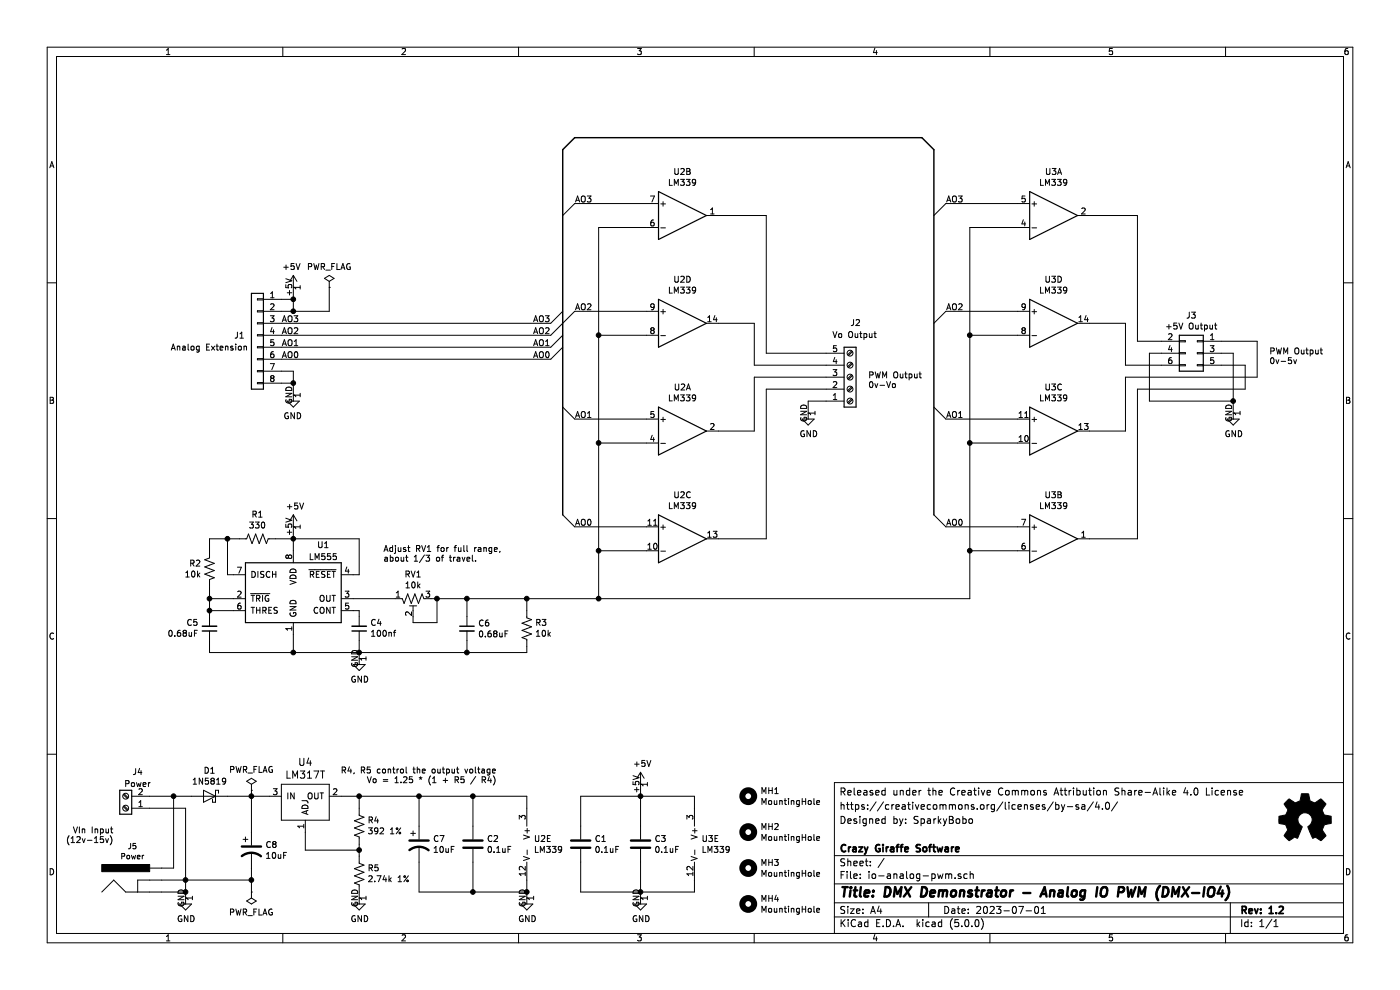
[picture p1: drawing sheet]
EESchema Schematic File Version 4
LIBS:io-analog-pwm-cache
EELAYER 26 0
EELAYER END
$Descr A4 11693 8268
encoding utf-8
Sheet 1 1
Title "DMX Demonstrator - Analog IO PWM (DMX-IO4)"
Date "2023-07-01"
Rev "1.2"
Comp "Crazy Giraffe Software"
Comment1 ""
Comment2 "Designed by: SparkyBobo"
Comment3 "https://creativecommons.org/licenses/by-sa/4.0/"
Comment4 "Released under the Creative Commons Attribution Share-Alike 4.0 License"
$EndDescr
$Comp
L power:GND #PWR0111
U 1 1
P 6750 3450
F 0 "#PWR0111" H 6750 3200 50  0001 C CNN
F 1 "GND" H 6755 3277 50  0000 C CNN
F 2 "" H 6750 3450 50  0001 C CNN
F 3 "" H 6750 3450 50  0001 C CNN
	1    6750 3450
	1    0    0    -1  
$EndComp
Wire Wire Line
	6750 3450 6750 3350
$Comp
L Connector:Screw_Terminal_01x05 J2
U 1 1
P 7100 3150
F 0 "J2" H 7100 2700 50  0000 L CNN
F 1 "Vo Output" H 6950 2800 50  0000 L CNN
F 2 "Connector_Phoenix_MSTB:PhoenixContact_MSTBA_2,5_5-G-5,08_1x05_P5.08mm_Horizontal" H 7100 3150 50  0001 C CNN
F 3 "~" H 7100 3150 50  0001 C CNN
	1    7100 3150
	1    0    0    1   
$EndComp
$Comp
L Device:C C2
U 1 1
P 3950 7050
F 0 "C2" H 4065 7096 50  0000 L CNN
F 1 "0.1uF" H 4065 7005 50  0000 L CNN
F 2 "Capacitor_THT:C_Rect_L4.6mm_W2.0mm_P2.50mm_MKS02_FKP02" H 3988 6900 50  0001 C CNN
F 3 "~" H 3950 7050 50  0001 C CNN
	1    3950 7050
	1    0    0    -1  
$EndComp
$Comp
L power:GND #PWR0120
U 1 1
P 4400 7500
F 0 "#PWR0120" H 4400 7250 50  0001 C CNN
F 1 "GND" H 4405 7327 50  0000 C CNN
F 2 "" H 4400 7500 50  0001 C CNN
F 3 "" H 4400 7500 50  0001 C CNN
	1    4400 7500
	1    0    0    -1  
$EndComp
$Comp
L Graphic:Logo_Open_Hardware_Small #LOGO1
U 1 1
P 10900 6850
F 0 "#LOGO1" H 10900 7125 50  0001 C CNN
F 1 "Logo_Open_Hardware_Small" H 10900 6625 50  0001 C CNN
F 2 "" H 10900 6850 50  0001 C CNN
F 3 "~" H 10900 6850 50  0001 C CNN
	1    10900 6850
	1    0    0    -1  
$EndComp
Wire Wire Line
	6750 3350 6900 3350
Text Label 4450 3000 0    50   ~ 0
AO0
Text Label 4450 2900 0    50   ~ 0
AO1
Text Label 4450 2800 0    50   ~ 0
AO2
Text Label 4450 2700 0    50   ~ 0
AO3
Wire Wire Line
	6900 3150 6300 3150
Wire Wire Line
	6900 3250 6400 3250
$Comp
L Device:C C1
U 1 1
P 4850 7050
F 0 "C1" H 4965 7096 50  0000 L CNN
F 1 "0.1uF" H 4965 7005 50  0000 L CNN
F 2 "Capacitor_THT:C_Rect_L4.6mm_W2.0mm_P2.50mm_MKS02_FKP02" H 4888 6900 50  0001 C CNN
F 3 "~" H 4850 7050 50  0001 C CNN
	1    4850 7050
	1    0    0    -1  
$EndComp
$Comp
L Mechanical:MountingHole MH2
U 1 1
P 6250 6950
F 0 "MH2" H 6350 6996 50  0000 L CNN
F 1 "MountingHole" H 6350 6905 50  0000 L CNN
F 2 "MountingHole:MountingHole_3.2mm_M3" H 6250 6950 50  0001 C CNN
F 3 "~" H 6250 6950 50  0001 C CNN
	1    6250 6950
	1    0    0    -1  
$EndComp
$Comp
L Mechanical:MountingHole MH3
U 1 1
P 6250 7250
F 0 "MH3" H 6350 7296 50  0000 L CNN
F 1 "MountingHole" H 6350 7205 50  0000 L CNN
F 2 "MountingHole:MountingHole_3.2mm_M3" H 6250 7250 50  0001 C CNN
F 3 "~" H 6250 7250 50  0001 C CNN
	1    6250 7250
	1    0    0    -1  
$EndComp
$Comp
L Mechanical:MountingHole MH4
U 1 1
P 6250 7550
F 0 "MH4" H 6350 7596 50  0000 L CNN
F 1 "MountingHole" H 6350 7505 50  0000 L CNN
F 2 "MountingHole:MountingHole_3.2mm_M3" H 6250 7550 50  0001 C CNN
F 3 "~" H 6250 7550 50  0001 C CNN
	1    6250 7550
	1    0    0    -1  
$EndComp
$Comp
L Mechanical:MountingHole MH1
U 1 1
P 6250 6650
F 0 "MH1" H 6350 6696 50  0000 L CNN
F 1 "MountingHole" H 6350 6605 50  0000 L CNN
F 2 "MountingHole:MountingHole_3.2mm_M3" H 6250 6650 50  0001 C CNN
F 3 "~" H 6250 6650 50  0001 C CNN
	1    6250 6650
	1    0    0    -1  
$EndComp
$Comp
L Comparator:LM339 U2
U 2 1
P 5700 1800
F 0 "U2" H 5700 2167 50  0000 C CNN
F 1 "LM339" H 5700 2076 50  0000 C CNN
F 2 "Package_DIP:DIP-14_W7.62mm" H 5650 1900 50  0001 C CNN
F 3 "http://www.ti.com/lit/ds/symlink/lm339.pdf" H 5750 2000 50  0001 C CNN
	2    5700 1800
	1    0    0    -1  
$EndComp
$Comp
L Comparator:LM339 U2
U 3 1
P 5700 4500
F 0 "U2" H 5700 4867 50  0000 C CNN
F 1 "LM339" H 5700 4776 50  0000 C CNN
F 2 "Package_DIP:DIP-14_W7.62mm" H 5650 4600 50  0001 C CNN
F 3 "http://www.ti.com/lit/ds/symlink/lm339.pdf" H 5750 4700 50  0001 C CNN
	3    5700 4500
	1    0    0    -1  
$EndComp
$Comp
L Comparator:LM339 U2
U 4 1
P 5700 2700
F 0 "U2" H 5700 3067 50  0000 C CNN
F 1 "LM339" H 5700 2976 50  0000 C CNN
F 2 "Package_DIP:DIP-14_W7.62mm" H 5650 2800 50  0001 C CNN
F 3 "http://www.ti.com/lit/ds/symlink/lm339.pdf" H 5750 2900 50  0001 C CNN
	4    5700 2700
	1    0    0    -1  
$EndComp
$Comp
L Device:C_Small C6
U 1 1
P 3900 5250
F 0 "C6" H 3992 5296 50  0000 L CNN
F 1 "0.68uF" H 3992 5205 50  0000 L CNN
F 2 "Capacitor_THT:C_Rect_L4.6mm_W2.0mm_P2.50mm_MKS02_FKP02" H 3900 5250 50  0001 C CNN
F 3 "~" H 3900 5250 50  0001 C CNN
	1    3900 5250
	1    0    0    -1  
$EndComp
$Comp
L Device:R_US R3
U 1 1
P 4400 5250
F 0 "R3" H 4332 5204 50  0000 R CNN
F 1 "10k" H 4332 5295 50  0000 R CNN
F 2 "Resistor_THT:R_Axial_DIN0207_L6.3mm_D2.5mm_P10.16mm_Horizontal" V 4440 5240 50  0001 C CNN
F 3 "~" H 4400 5250 50  0001 C CNN
	1    4400 5250
	-1   0    0    1   
$EndComp
Wire Wire Line
	3900 5150 3900 5000
Connection ~ 3900 5000
$Comp
L power:GND #PWR0127
U 1 1
P 3000 5500
F 0 "#PWR0127" H 3000 5250 50  0001 C CNN
F 1 "GND" H 3005 5327 50  0000 C CNN
F 2 "" H 3000 5500 50  0001 C CNN
F 3 "" H 3000 5500 50  0001 C CNN
	1    3000 5500
	1    0    0    -1  
$EndComp
Wire Wire Line
	5000 3700 5400 3700
Connection ~ 5000 2800
Wire Wire Line
	5000 2800 5000 3700
Wire Wire Line
	5000 1900 5400 1900
Wire Wire Line
	5000 1900 5000 2800
Entry Wire Line
	4600 2700 4700 2600
Entry Wire Line
	4600 2800 4700 2700
Entry Wire Line
	4600 2900 4700 2800
Entry Wire Line
	4600 3000 4700 2900
Entry Wire Line
	4700 1800 4800 1700
Entry Wire Line
	4700 2700 4800 2600
Entry Wire Line
	4700 3400 4800 3500
Entry Wire Line
	4700 4300 4800 4400
Text Label 4800 4400 0    50   ~ 0
AO0
Text Label 4800 3500 0    50   ~ 0
AO1
Text Label 4800 2600 0    50   ~ 0
AO2
Text Label 4800 1700 0    50   ~ 0
AO3
Connection ~ 5000 3700
Wire Wire Line
	5000 2800 5400 2800
Wire Wire Line
	4800 1700 5400 1700
Wire Wire Line
	4800 2600 5400 2600
Wire Wire Line
	4800 4400 5400 4400
Wire Wire Line
	3000 5450 3000 5500
Wire Wire Line
	3900 5350 3900 5450
Wire Wire Line
	4400 7450 4400 7500
Connection ~ 3000 5450
Text Notes 7250 3250 0    50   ~ 0
PWM Output\n0v-Vo
Wire Wire Line
	6000 1800 6400 1800
Wire Wire Line
	6000 3600 6300 3600
Wire Wire Line
	6000 4500 6400 4500
Wire Wire Line
	4800 3500 5400 3500
$Comp
L Comparator:LM339 U2
U 1 1
P 5700 3600
F 0 "U2" H 5700 3967 50  0000 C CNN
F 1 "LM339" H 5700 3876 50  0000 C CNN
F 2 "Package_DIP:DIP-14_W7.62mm" H 5650 3700 50  0001 C CNN
F 3 "http://www.ti.com/lit/ds/symlink/lm339.pdf" H 5750 3800 50  0001 C CNN
	1    5700 3600
	1    0    0    -1  
$EndComp
$Comp
L Timer:TLC555 U1
U 1 1
P 2450 5000
F 0 "U1" H 2700 5450 50  0000 C CNN
F 1 "LM555" H 2700 5350 50  0000 C CNN
F 2 "Package_DIP:DIP-8_W7.62mm" H 2500 4750 50  0001 L CNN
F 3 "http://www.ti.com/lit/ds/symlink/tlc555.pdf" H 3100 4450 50  0001 C CNN
	1    2450 5000
	1    0    0    -1  
$EndComp
$Comp
L power:+5V #PWR0107
U 1 1
P 2450 4400
F 0 "#PWR0107" H 2450 4250 50  0001 C CNN
F 1 "+5V" H 2465 4573 50  0000 C CNN
F 2 "" H 2450 4400 50  0001 C CNN
F 3 "" H 2450 4400 50  0001 C CNN
	1    2450 4400
	1    0    0    -1  
$EndComp
$Comp
L Device:R_US R1
U 1 1
P 2150 4500
F 0 "R1" V 1945 4500 50  0000 C CNN
F 1 "330" V 2036 4500 50  0000 C CNN
F 2 "Resistor_THT:R_Axial_DIN0207_L6.3mm_D2.5mm_P10.16mm_Horizontal" V 2190 4490 50  0001 C CNN
F 3 "~" H 2150 4500 50  0001 C CNN
	1    2150 4500
	0    1    1    0   
$EndComp
Wire Wire Line
	2950 4800 3000 4800
Wire Wire Line
	3000 4800 3000 4500
Wire Wire Line
	3000 4500 2450 4500
Wire Wire Line
	2450 4500 2450 4400
Wire Wire Line
	2450 4600 2450 4500
Connection ~ 2450 4500
Wire Wire Line
	2450 4500 2300 4500
Wire Wire Line
	2000 4500 1900 4500
Wire Wire Line
	1900 4500 1900 4800
Wire Wire Line
	1900 4800 1950 4800
Wire Wire Line
	1950 5000 1750 5000
Wire Wire Line
	1750 5000 1750 5100
Wire Wire Line
	1750 5100 1950 5100
$Comp
L Device:C_Small C4
U 1 1
P 3000 5250
F 0 "C4" H 2909 5204 50  0000 R CNN
F 1 "100nf" H 2909 5295 50  0000 R CNN
F 2 "Capacitor_THT:C_Rect_L4.6mm_W2.0mm_P2.50mm_MKS02_FKP02" H 3000 5250 50  0001 C CNN
F 3 "~" H 3000 5250 50  0001 C CNN
	1    3000 5250
	-1   0    0    1   
$EndComp
Wire Wire Line
	3000 5150 3000 5100
Wire Wire Line
	3000 5350 3000 5450
Wire Wire Line
	2950 5100 3000 5100
Wire Wire Line
	3000 5450 2450 5450
Wire Wire Line
	2450 5450 2450 5300
Connection ~ 2450 5450
$Comp
L Device:C_Small C5
U 1 1
P 1750 5250
F 0 "C5" H 1659 5204 50  0000 R CNN
F 1 "0.68uF" H 1659 5295 50  0000 R CNN
F 2 "Capacitor_THT:C_Rect_L4.6mm_W2.0mm_P2.50mm_MKS02_FKP02" H 1750 5250 50  0001 C CNN
F 3 "~" H 1750 5250 50  0001 C CNN
	1    1750 5250
	1    0    0    1   
$EndComp
Wire Wire Line
	2450 5450 1750 5450
Wire Wire Line
	1750 5450 1750 5350
Wire Wire Line
	1750 5150 1750 5100
Connection ~ 1750 5100
Wire Wire Line
	2950 5000 3300 5000
$Comp
L Device:R_US R2
U 1 1
P 1750 4750
F 0 "R2" H 1818 4796 50  0000 L CNN
F 1 "10k" H 1818 4705 50  0000 L CNN
F 2 "Resistor_THT:R_Axial_DIN0207_L6.3mm_D2.5mm_P10.16mm_Horizontal" V 1790 4740 50  0001 C CNN
F 3 "~" H 1750 4750 50  0001 C CNN
	1    1750 4750
	-1   0    0    -1  
$EndComp
Wire Wire Line
	1750 4600 1750 4500
Wire Wire Line
	1750 4500 1900 4500
Connection ~ 1900 4500
Wire Wire Line
	1750 5000 1750 4900
Connection ~ 1750 5000
Wire Wire Line
	5000 3700 5000 4600
Wire Wire Line
	4400 5000 4400 5100
Wire Wire Line
	4400 5400 4400 5450
Wire Wire Line
	3900 5000 4400 5000
Wire Wire Line
	4400 7450 4400 7350
Wire Wire Line
	3950 7450 3950 7200
Wire Wire Line
	4400 6650 4400 6750
$Comp
L Comparator:LM339 U2
U 5 1
P 4500 7050
F 0 "U2" H 4458 7096 50  0000 L CNN
F 1 "LM339" H 4458 7005 50  0000 L CNN
F 2 "Package_DIP:DIP-14_W7.62mm" H 4450 7150 50  0001 C CNN
F 3 "http://www.ti.com/lit/ds/symlink/lm339.pdf" H 4550 7250 50  0001 C CNN
	5    4500 7050
	1    0    0    -1  
$EndComp
Wire Wire Line
	3950 6900 3950 6650
Wire Wire Line
	5000 4600 5400 4600
Connection ~ 4400 7450
Wire Wire Line
	3000 5450 3900 5450
Wire Wire Line
	3900 5450 4400 5450
Connection ~ 3900 5450
Wire Wire Line
	4400 5000 5000 5000
Connection ~ 4400 5000
Text Notes 3200 4700 0    50   ~ 0
Adjust RV1 for full range,\nabout 1/3 of travel.
Wire Wire Line
	3650 5000 3900 5000
Wire Wire Line
	3600 5000 3650 5000
Connection ~ 3650 5000
Wire Wire Line
	3650 5200 3650 5000
Wire Wire Line
	3450 5150 3450 5200
Wire Wire Line
	3450 5200 3650 5200
$Comp
L Device:R_POT_TRIM_US RV1
U 1 1
P 3450 5000
F 0 "RV1" V 3245 5000 50  0000 C CNN
F 1 "10k" V 3336 5000 50  0000 C CNN
F 2 "Potentiometer_THT:Potentiometer_Bourns_3299W_Vertical" H 3450 5000 50  0001 C CNN
F 3 "~" H 3450 5000 50  0001 C CNN
	1    3450 5000
	0    -1   1    0   
$EndComp
$Comp
L power:GND #PWR?
U 1 1
P 2450 3300
AR Path="/647E1209/653B9279" Ref="#PWR?"  Part="1" 
AR Path="/653B9279" Ref="#PWR02"  Part="1" 
AR Path="/64992F34/653B9279" Ref="#PWR?"  Part="1" 
F 0 "#PWR02" H 2450 3050 50  0001 C CNN
F 1 "GND" H 2455 3127 50  0000 C CNN
F 2 "" H 2450 3300 50  0001 C CNN
F 3 "" H 2450 3300 50  0001 C CNN
	1    2450 3300
	-1   0    0    -1  
$EndComp
Wire Wire Line
	2450 3300 2450 3200
Wire Wire Line
	2450 3200 2350 3200
Wire Wire Line
	2450 3200 2450 3100
Wire Wire Line
	2450 3100 2350 3100
Connection ~ 2450 3200
$Comp
L power:+5V #PWR?
U 1 1
P 2450 2400
AR Path="/647E1209/653B9284" Ref="#PWR?"  Part="1" 
AR Path="/653B9284" Ref="#PWR01"  Part="1" 
AR Path="/64992F34/653B9284" Ref="#PWR?"  Part="1" 
F 0 "#PWR01" H 2450 2250 50  0001 C CNN
F 1 "+5V" H 2465 2573 50  0000 C CNN
F 2 "" H 2450 2400 50  0001 C CNN
F 3 "" H 2450 2400 50  0001 C CNN
	1    2450 2400
	-1   0    0    -1  
$EndComp
Wire Wire Line
	2450 2400 2450 2500
Wire Wire Line
	2350 2500 2450 2500
Connection ~ 2450 2500
Wire Wire Line
	2450 2500 2450 2600
Wire Wire Line
	2350 2600 2450 2600
Text Label 2500 2700 2    50   ~ 0
AO3
Text Label 2500 2800 2    50   ~ 0
AO2
Text Label 2500 2900 2    50   ~ 0
AO1
Text Label 2500 3000 2    50   ~ 0
AO0
Wire Wire Line
	2350 2700 4600 2700
Wire Wire Line
	2350 2800 4600 2800
Wire Wire Line
	2350 2900 4600 2900
Wire Wire Line
	2350 3000 4600 3000
$Comp
L Connector_Generic:Conn_01x08 J1
U 1 1
P 2150 2800
F 0 "J1" H 2300 2800 50  0000 C CNN
F 1 "Analog Extension" H 2550 2700 50  0000 C CNN
F 2 "Connector_PinSocket_2.54mm:PinSocket_1x08_P2.54mm_Vertical" H 2150 2800 50  0001 C CNN
F 3 "~" H 2150 2800 50  0001 C CNN
	1    2150 2800
	-1   0    0    -1  
$EndComp
Wire Wire Line
	6300 3050 6900 3050
Wire Wire Line
	6400 2950 6900 2950
Wire Wire Line
	6000 2700 6300 2700
Wire Wire Line
	6400 1800 6400 2950
Wire Wire Line
	6300 2700 6300 3050
Wire Wire Line
	2100 7350 1550 7350
Wire Wire Line
	2100 7450 2100 7350
$Comp
L power:PWR_FLAG #FLG?
U 1 1
P 2100 7450
AR Path="/647E1209/6546F2B0" Ref="#FLG?"  Part="1" 
AR Path="/6546F2B0" Ref="#FLG02"  Part="1" 
AR Path="/65468F85/6546F2B0" Ref="#FLG?"  Part="1" 
F 0 "#FLG02" H 2100 7525 50  0001 C CNN
F 1 "PWR_FLAG" H 2100 7623 50  0000 C CNN
F 2 "" H 2100 7450 50  0001 C CNN
F 3 "~" H 2100 7450 50  0001 C CNN
	1    2100 7450
	-1   0    0    1   
$EndComp
$Comp
L Device:CP1 C?
U 1 1
P 3500 7050
AR Path="/647E1209/6546F2B6" Ref="C?"  Part="1" 
AR Path="/6546F2B6" Ref="C7"  Part="1" 
AR Path="/65468F85/6546F2B6" Ref="C?"  Part="1" 
F 0 "C7" H 3615 7096 50  0000 L CNN
F 1 "10uF" H 3615 7005 50  0000 L CNN
F 2 "Capacitor_THT:CP_Radial_D5.0mm_P2.50mm" H 3500 7050 50  0001 C CNN
F 3 "~" H 3500 7050 50  0001 C CNN
	1    3500 7050
	1    0    0    -1  
$EndComp
$Comp
L dk_PMIC-Voltage-Regulators-Linear:LM317T U?
U 1 1
P 2550 6650
AR Path="/647E1209/6546F2C6" Ref="U?"  Part="1" 
AR Path="/6546F2C6" Ref="U4"  Part="1" 
AR Path="/65468F85/6546F2C6" Ref="U?"  Part="1" 
F 0 "U4" H 2550 6937 60  0000 C CNN
F 1 "LM317T" H 2550 6831 60  0000 C CNN
F 2 "Package_TO_SOT_THT:TO-220-3_Horizontal_TabDown" H 2750 6850 60  0001 L CNN
F 3 "http://www.st.com/content/ccc/resource/technical/document/datasheet/group1/a0/db/e6/9b/6f/9c/45/7b/CD00000455/files/CD00000455.pdf/jcr:content/translations/en.CD00000455.pdf" H 2750 6950 60  0001 L CNN
F 4 "497-1575-5-ND" H 2750 7050 60  0001 L CNN "Digi-Key_PN"
F 5 "LM317T" H 2750 7150 60  0001 L CNN "MPN"
F 6 "Integrated Circuits (ICs)" H 2750 7250 60  0001 L CNN "Category"
F 7 "PMIC - Voltage Regulators - Linear" H 2750 7350 60  0001 L CNN "Family"
F 8 "http://www.st.com/content/ccc/resource/technical/document/datasheet/group1/a0/db/e6/9b/6f/9c/45/7b/CD00000455/files/CD00000455.pdf/jcr:content/translations/en.CD00000455.pdf" H 2750 7450 60  0001 L CNN "DK_Datasheet_Link"
F 9 "/product-detail/en/stmicroelectronics/LM317T/497-1575-5-ND/591677" H 2750 7550 60  0001 L CNN "DK_Detail_Page"
F 10 "IC REG LIN POS ADJ 1.5A TO220AB" H 2750 7650 60  0001 L CNN "Description"
F 11 "STMicroelectronics" H 2750 7750 60  0001 L CNN "Manufacturer"
F 12 "Active" H 2750 7850 60  0001 L CNN "Status"
	1    2550 6650
	1    0    0    -1  
$EndComp
$Comp
L Device:R_US R?
U 1 1
P 3000 6900
AR Path="/647E1209/6546F2CD" Ref="R?"  Part="1" 
AR Path="/6546F2CD" Ref="R4"  Part="1" 
AR Path="/65468F85/6546F2CD" Ref="R?"  Part="1" 
F 0 "R4" H 2932 6854 50  0000 R CNN
F 1 "392 1%" H 2932 6945 50  0000 R CNN
F 2 "Resistor_THT:R_Axial_DIN0207_L6.3mm_D2.5mm_P10.16mm_Horizontal" V 3040 6890 50  0001 C CNN
F 3 "~" H 3000 6900 50  0001 C CNN
	1    3000 6900
	-1   0    0    1   
$EndComp
$Comp
L Device:R_US R?
U 1 1
P 3000 7300
AR Path="/647E1209/6546F2D4" Ref="R?"  Part="1" 
AR Path="/6546F2D4" Ref="R5"  Part="1" 
AR Path="/65468F85/6546F2D4" Ref="R?"  Part="1" 
F 0 "R5" H 2932 7254 50  0000 R CNN
F 1 "2.74k 1%" H 2932 7345 50  0000 R CNN
F 2 "Resistor_THT:R_Axial_DIN0207_L6.3mm_D2.5mm_P10.16mm_Horizontal" V 3040 7290 50  0001 C CNN
F 3 "~" H 3000 7300 50  0001 C CNN
	1    3000 7300
	-1   0    0    1   
$EndComp
Wire Wire Line
	2850 6650 3000 6650
Wire Wire Line
	3000 6750 3000 6650
Connection ~ 3000 6650
Wire Wire Line
	3000 6650 3500 6650
Wire Wire Line
	3000 7050 3000 7100
Wire Wire Line
	3000 7100 2550 7100
Wire Wire Line
	2550 7100 2550 6950
Connection ~ 3000 7100
Wire Wire Line
	3000 7100 3000 7150
$Comp
L power:GND #PWR?
U 1 1
P 3000 7500
AR Path="/647E1209/6546F2E4" Ref="#PWR?"  Part="1" 
AR Path="/6546F2E4" Ref="#PWR04"  Part="1" 
AR Path="/65468F85/6546F2E4" Ref="#PWR?"  Part="1" 
F 0 "#PWR04" H 3000 7250 50  0001 C CNN
F 1 "GND" H 3005 7327 50  0000 C CNN
F 2 "" H 3000 7500 50  0001 C CNN
F 3 "" H 3000 7500 50  0001 C CNN
	1    3000 7500
	1    0    0    -1  
$EndComp
Wire Wire Line
	3000 7500 3000 7450
Wire Wire Line
	3500 6900 3500 6650
$Comp
L Diode:1N5819 D?
U 1 1
P 1750 6650
AR Path="/64798DC1/6546F2EC" Ref="D?"  Part="1" 
AR Path="/6546F2EC" Ref="D1"  Part="1" 
AR Path="/647E1209/6546F2EC" Ref="D?"  Part="1" 
AR Path="/65468F85/6546F2EC" Ref="D?"  Part="1" 
F 0 "D1" H 1750 6866 50  0000 C CNN
F 1 "1N5819" H 1750 6775 50  0000 C CNN
F 2 "Diode_THT:D_DO-41_SOD81_P10.16mm_Horizontal" H 1750 6475 50  0001 C CNN
F 3 "http://www.vishay.com/docs/88525/1n5817.pdf" H 1750 6650 50  0001 C CNN
	1    1750 6650
	-1   0    0    -1  
$EndComp
Wire Wire Line
	1900 6650 2100 6650
$Comp
L power:PWR_FLAG #FLG?
U 1 1
P 2100 6600
AR Path="/64798DC1/6546F2F4" Ref="#FLG?"  Part="1" 
AR Path="/6546F2F4" Ref="#FLG01"  Part="1" 
AR Path="/647E1209/6546F2F4" Ref="#FLG?"  Part="1" 
AR Path="/65468F85/6546F2F4" Ref="#FLG?"  Part="1" 
F 0 "#FLG01" H 2100 6675 50  0001 C CNN
F 1 "PWR_FLAG" H 2100 6773 50  0000 C CNN
F 2 "" H 2100 6600 50  0001 C CNN
F 3 "~" H 2100 6600 50  0001 C CNN
	1    2100 6600
	1    0    0    -1  
$EndComp
Wire Wire Line
	2100 6600 2100 6650
Connection ~ 2100 6650
Wire Wire Line
	2100 6650 2250 6650
$Comp
L Connector:Screw_Terminal_01x02 J?
U 1 1
P 1050 6750
AR Path="/647946E8/6546F2FD" Ref="J?"  Part="1" 
AR Path="/6546F2FD" Ref="J4"  Part="1" 
AR Path="/64798DC1/6546F2FD" Ref="J?"  Part="1" 
AR Path="/647E1209/6546F2FD" Ref="J?"  Part="1" 
AR Path="/65468F85/6546F2FD" Ref="J?"  Part="1" 
F 0 "J4" H 950 6450 50  0000 C CNN
F 1 "Power" H 950 6550 50  0000 C CNN
F 2 "Connector_Phoenix_MSTB:PhoenixContact_MSTBA_2,5_2-G-5,08_1x02_P5.08mm_Horizontal" H 1050 6750 50  0001 C CNN
F 3 "~" H 1050 6750 50  0001 C CNN
	1    1050 6750
	-1   0    0    1   
$EndComp
$Comp
L CrazyGiraffe_DMXDemonstrator:POWER_JACKPTH_BREAD J?
U 1 1
P 1150 7350
AR Path="/647946E8/6546F305" Ref="J?"  Part="1" 
AR Path="/6546F305" Ref="J5"  Part="1" 
AR Path="/64798DC1/6546F305" Ref="J?"  Part="1" 
AR Path="/647E1209/6546F305" Ref="J?"  Part="1" 
AR Path="/65468F85/6546F305" Ref="J?"  Part="1" 
F 0 "J5" H 1106 7634 45  0000 C CNN
F 1 "Power" H 1106 7550 45  0000 C CNN
F 2 "Connectors:POWER_JACK_PTH_BREAD" H 1150 7600 20  0001 C CNN
F 3 "" H 1150 7350 50  0001 C CNN
F 4 "CONN-08197" H 1106 7561 60  0001 C CNN "Field4"
	1    1150 7350
	1    0    0    -1  
$EndComp
Wire Wire Line
	1350 7250 1450 7250
Wire Wire Line
	1350 7350 1550 7350
Wire Wire Line
	1550 7350 1550 6750
Wire Wire Line
	1250 6750 1550 6750
Wire Wire Line
	1250 6650 1450 6650
Wire Wire Line
	1450 6650 1450 7250
Connection ~ 1450 6650
Wire Wire Line
	1450 6650 1600 6650
Wire Wire Line
	1350 7450 1550 7450
Wire Wire Line
	1550 7450 1550 7350
Connection ~ 1550 7350
$Comp
L power:GND #PWR?
U 1 1
P 1550 7500
AR Path="/6BB77A68/6546F317" Ref="#PWR?"  Part="1" 
AR Path="/64132440/6413313E/6546F317" Ref="#PWR?"  Part="1" 
AR Path="/647946E8/6546F317" Ref="#PWR?"  Part="1" 
AR Path="/6546F317" Ref="#PWR03"  Part="1" 
AR Path="/64798DC1/6546F317" Ref="#PWR?"  Part="1" 
AR Path="/647E1209/6546F317" Ref="#PWR?"  Part="1" 
AR Path="/65468F85/6546F317" Ref="#PWR?"  Part="1" 
F 0 "#PWR03" H 1550 7250 50  0001 C CNN
F 1 "GND" H 1555 7327 50  0000 C CNN
F 2 "" H 1550 7500 50  0001 C CNN
F 3 "" H 1550 7500 50  0001 C CNN
	1    1550 7500
	1    0    0    -1  
$EndComp
Wire Wire Line
	3500 7200 3500 7450
Connection ~ 3500 6650
Text Notes 950  7050 2    50   ~ 0
VIn Input\n(12v-15v)
Wire Wire Line
	1550 7450 1550 7500
Connection ~ 1550 7450
$Comp
L Device:CP1 C?
U 1 1
P 2100 7100
AR Path="/647E1209/6546F324" Ref="C?"  Part="1" 
AR Path="/6546F324" Ref="C8"  Part="1" 
AR Path="/65468F85/6546F324" Ref="C?"  Part="1" 
F 0 "C8" H 2215 7146 50  0000 L CNN
F 1 "10uF" H 2215 7055 50  0000 L CNN
F 2 "Capacitor_THT:CP_Radial_D5.0mm_P2.50mm" H 2100 7100 50  0001 C CNN
F 3 "~" H 2100 7100 50  0001 C CNN
	1    2100 7100
	1    0    0    -1  
$EndComp
Wire Wire Line
	2100 6650 2100 6950
Wire Wire Line
	2100 7250 2100 7350
Connection ~ 2100 7350
Text Notes 4150 6550 2    50   ~ 0
R4, R5 control the output voltage\nVo = 1.25 * (1 + R5 / R4)
$Comp
L power:PWR_FLAG #FLG?
U 1 1
P 2750 2400
AR Path="/64798DC1/654D8601" Ref="#FLG?"  Part="1" 
AR Path="/654D8601" Ref="#FLG0101"  Part="1" 
AR Path="/647E1209/654D8601" Ref="#FLG?"  Part="1" 
AR Path="/65468F85/654D8601" Ref="#FLG?"  Part="1" 
F 0 "#FLG0101" H 2750 2475 50  0001 C CNN
F 1 "PWR_FLAG" H 2750 2573 50  0000 C CNN
F 2 "" H 2750 2400 50  0001 C CNN
F 3 "~" H 2750 2400 50  0001 C CNN
	1    2750 2400
	1    0    0    -1  
$EndComp
Wire Wire Line
	2450 2600 2750 2600
Wire Wire Line
	2750 2400 2750 2600
Connection ~ 2450 2600
Wire Wire Line
	6300 3150 6300 3600
Wire Wire Line
	6400 3250 6400 4500
Wire Wire Line
	3500 7450 3950 7450
Wire Wire Line
	3500 6650 3950 6650
Connection ~ 3950 6650
Wire Wire Line
	3950 6650 4400 6650
Connection ~ 3950 7450
Wire Wire Line
	3950 7450 4400 7450
$Comp
L power:GND #PWR0101
U 1 1
P 5350 7500
F 0 "#PWR0101" H 5350 7250 50  0001 C CNN
F 1 "GND" H 5355 7327 50  0000 C CNN
F 2 "" H 5350 7500 50  0001 C CNN
F 3 "" H 5350 7500 50  0001 C CNN
	1    5350 7500
	1    0    0    -1  
$EndComp
Wire Wire Line
	4850 7200 4850 7450
$Comp
L power:+5V #PWR0102
U 1 1
P 5350 6550
F 0 "#PWR0102" H 5350 6400 50  0001 C CNN
F 1 "+5V" H 5365 6723 50  0000 C CNN
F 2 "" H 5350 6550 50  0001 C CNN
F 3 "" H 5350 6550 50  0001 C CNN
	1    5350 6550
	1    0    0    -1  
$EndComp
Wire Wire Line
	5350 6550 5350 6650
$Comp
L Connector_Generic:Conn_02x03_Odd_Even J3
U 1 1
P 10000 2950
F 0 "J3" H 10050 3267 50  0000 C CNN
F 1 "+5V Output" H 10050 3176 50  0000 C CNN
F 2 "Connector_PinHeader_2.54mm:PinHeader_2x03_P2.54mm_Horizontal" H 10000 2950 50  0001 C CNN
F 3 "~" H 10000 2950 50  0001 C CNN
	1    10000 2950
	-1   0    0    -1  
$EndComp
$Comp
L Comparator:LM339 U3
U 1 1
P 8800 1800
F 0 "U3" H 8800 2167 50  0000 C CNN
F 1 "LM339" H 8800 2076 50  0000 C CNN
F 2 "Package_DIP:DIP-14_W7.62mm" H 8750 1900 50  0001 C CNN
F 3 "http://www.ti.com/lit/ds/symlink/lm339.pdf" H 8850 2000 50  0001 C CNN
	1    8800 1800
	1    0    0    -1  
$EndComp
$Comp
L Comparator:LM339 U3
U 3 1
P 8800 3600
F 0 "U3" H 8800 3967 50  0000 C CNN
F 1 "LM339" H 8800 3876 50  0000 C CNN
F 2 "Package_DIP:DIP-14_W7.62mm" H 8750 3700 50  0001 C CNN
F 3 "http://www.ti.com/lit/ds/symlink/lm339.pdf" H 8850 3800 50  0001 C CNN
	3    8800 3600
	1    0    0    -1  
$EndComp
$Comp
L Comparator:LM339 U3
U 4 1
P 8800 2700
F 0 "U3" H 8800 3067 50  0000 C CNN
F 1 "LM339" H 8800 2976 50  0000 C CNN
F 2 "Package_DIP:DIP-14_W7.62mm" H 8750 2800 50  0001 C CNN
F 3 "http://www.ti.com/lit/ds/symlink/lm339.pdf" H 8850 2900 50  0001 C CNN
	4    8800 2700
	1    0    0    -1  
$EndComp
$Comp
L Comparator:LM339 U3
U 5 1
P 5900 7050
F 0 "U3" H 5858 7096 50  0000 L CNN
F 1 "LM339" H 5858 7005 50  0000 L CNN
F 2 "Package_DIP:DIP-14_W7.62mm" H 5850 7150 50  0001 C CNN
F 3 "http://www.ti.com/lit/ds/symlink/lm339.pdf" H 5950 7250 50  0001 C CNN
	5    5900 7050
	1    0    0    -1  
$EndComp
$Comp
L Device:C C3
U 1 1
P 5350 7050
F 0 "C3" H 5465 7096 50  0000 L CNN
F 1 "0.1uF" H 5465 7005 50  0000 L CNN
F 2 "Capacitor_THT:C_Rect_L4.6mm_W2.0mm_P2.50mm_MKS02_FKP02" H 5388 6900 50  0001 C CNN
F 3 "~" H 5350 7050 50  0001 C CNN
	1    5350 7050
	1    0    0    -1  
$EndComp
Wire Wire Line
	5000 4600 5000 5000
Connection ~ 5000 4600
Connection ~ 5000 5000
Entry Wire Line
	7800 1800 7900 1700
Text Label 7900 1700 0    50   ~ 0
AO3
$Comp
L Comparator:LM339 U3
U 2 1
P 8800 4500
F 0 "U3" H 8800 4867 50  0000 C CNN
F 1 "LM339" H 8800 4776 50  0000 C CNN
F 2 "Package_DIP:DIP-14_W7.62mm" H 8750 4600 50  0001 C CNN
F 3 "http://www.ti.com/lit/ds/symlink/lm339.pdf" H 8850 4700 50  0001 C CNN
	2    8800 4500
	1    0    0    -1  
$EndComp
Wire Wire Line
	7900 1700 8500 1700
Wire Wire Line
	8100 3700 8500 3700
Connection ~ 8100 2800
Wire Wire Line
	8100 2800 8100 3700
Wire Wire Line
	8100 1900 8500 1900
Wire Wire Line
	8100 1900 8100 2800
Entry Wire Line
	7800 2700 7900 2600
Entry Wire Line
	7800 3400 7900 3500
Entry Wire Line
	7800 4300 7900 4400
Text Label 7900 4400 0    50   ~ 0
AO0
Text Label 7900 3500 0    50   ~ 0
AO1
Text Label 7900 2600 0    50   ~ 0
AO2
Connection ~ 8100 3700
Wire Wire Line
	8100 2800 8500 2800
Wire Wire Line
	7900 2600 8500 2600
Wire Wire Line
	7900 4400 8500 4400
Wire Wire Line
	7900 3500 8500 3500
Wire Wire Line
	8100 3700 8100 4600
Wire Wire Line
	8100 4600 8500 4600
Wire Wire Line
	8100 4600 8100 5000
Connection ~ 8100 4600
Wire Wire Line
	9100 1800 9500 1800
Wire Wire Line
	9100 3600 9400 3600
Wire Wire Line
	9100 4500 9500 4500
Wire Wire Line
	9400 3050 9700 3050
Wire Wire Line
	9100 2700 9400 2700
Wire Wire Line
	9500 1800 9500 2850
Wire Wire Line
	9400 2700 9400 3050
Wire Wire Line
	9400 3150 9400 3600
Wire Wire Line
	9500 3250 9500 4500
Wire Wire Line
	9700 2850 9500 2850
Wire Wire Line
	10400 3250 10400 3050
Wire Wire Line
	10400 3050 10200 3050
Wire Wire Line
	9500 3250 10400 3250
Wire Wire Line
	10500 3150 10500 2850
Wire Wire Line
	10500 2850 10200 2850
Wire Wire Line
	9400 3150 10500 3150
Wire Wire Line
	9700 2950 9600 2950
Wire Wire Line
	9600 2950 9600 3350
Wire Wire Line
	9600 3350 10300 3350
Wire Wire Line
	10300 3350 10300 3450
Wire Wire Line
	10200 2950 10300 2950
Wire Wire Line
	10300 2950 10300 3350
Connection ~ 10300 3350
$Comp
L power:GND #PWR0103
U 1 1
P 10300 3450
F 0 "#PWR0103" H 10300 3200 50  0001 C CNN
F 1 "GND" H 10305 3277 50  0000 C CNN
F 2 "" H 10300 3450 50  0001 C CNN
F 3 "" H 10300 3450 50  0001 C CNN
	1    10300 3450
	1    0    0    -1  
$EndComp
Wire Wire Line
	5000 5000 8100 5000
Entry Bus Bus
	7700 1150 7800 1250
Entry Bus Bus
	4700 1250 4800 1150
Text Notes 10600 3050 0    50   ~ 0
PWM Output\n0v-5v
Wire Bus Line
	4800 1150 7700 1150
Wire Wire Line
	4850 6650 5350 6650
Wire Wire Line
	5800 6650 5800 6750
Wire Wire Line
	4850 6650 4850 6900
Wire Wire Line
	5350 6900 5350 6650
Connection ~ 5350 6650
Wire Wire Line
	5350 6650 5800 6650
Wire Wire Line
	5800 7450 5800 7350
Wire Wire Line
	5350 7450 5350 7500
Wire Wire Line
	5350 7200 5350 7450
Wire Wire Line
	4850 7450 5350 7450
Connection ~ 5350 7450
Wire Wire Line
	5350 7450 5800 7450
Wire Bus Line
	7800 1250 7800 4300
Wire Bus Line
	4700 1250 4700 4300
$EndSCHEMATC
